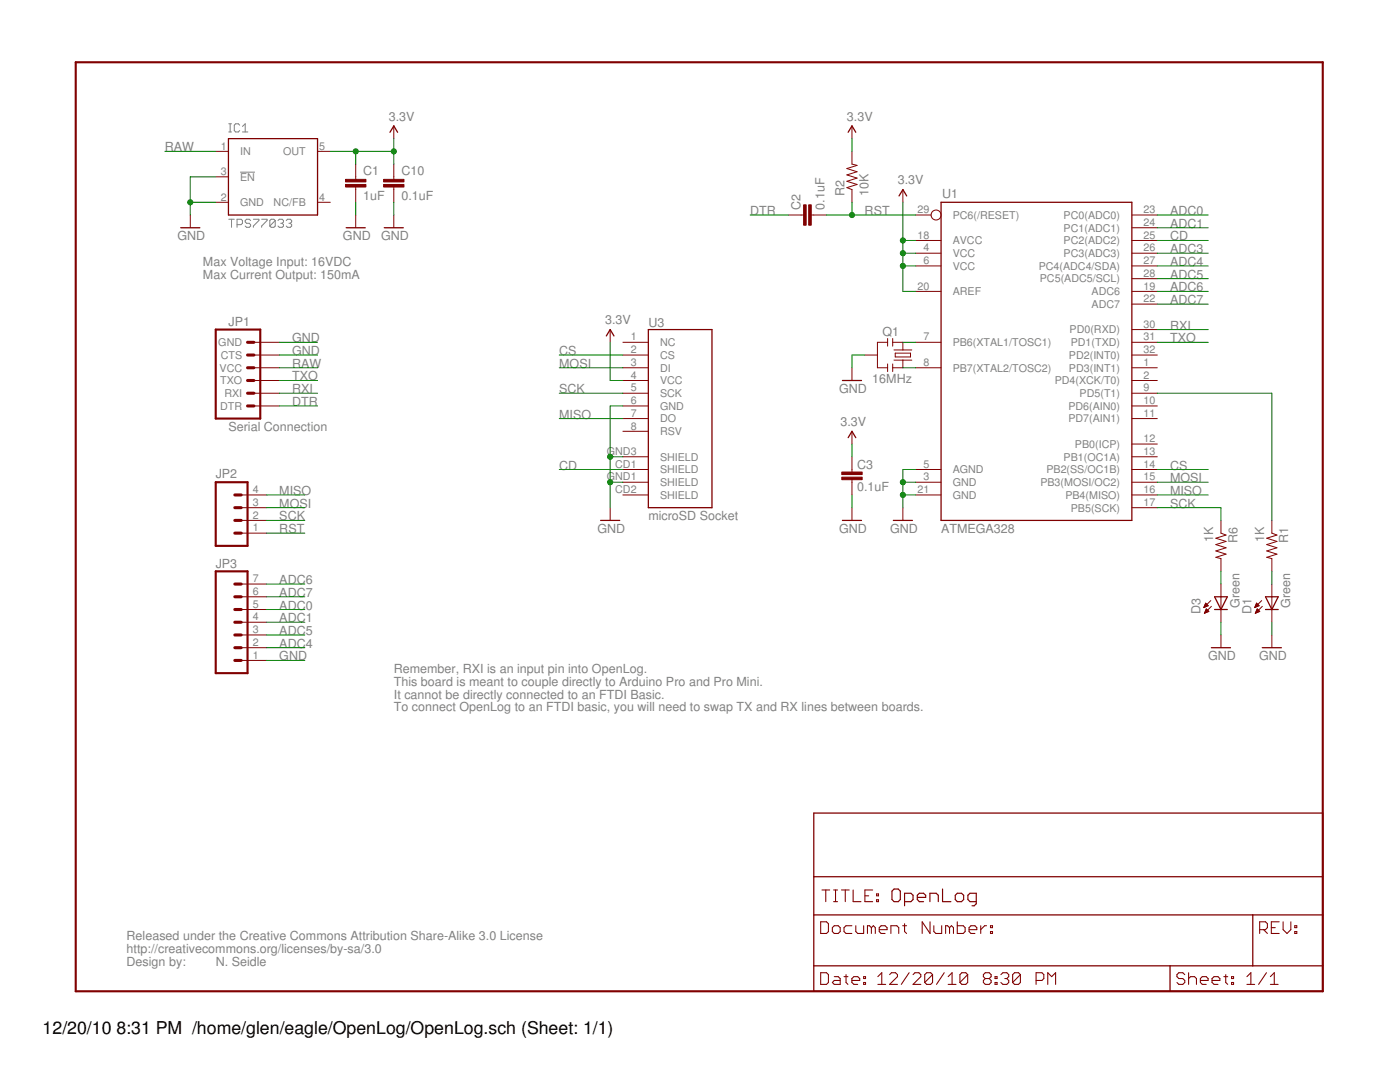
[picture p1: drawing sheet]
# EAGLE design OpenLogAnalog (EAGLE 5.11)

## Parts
C1  1uF  CAP0402-CAP  [0402-CAP]
C2  0.1uF  CAP0402-CAP  [0402-CAP]
C3  0.1uF  CAP0402-CAP  [0402-CAP]
C10  0.1uF  CAP0402-CAP  [0402-CAP]
D1  Green  LED0603  [LED-0603]
D3  Green  LED0603  [LED-0603]
IC1  TPS77033  [SOT23-DBV]
JP1  Serial Connection  ARDUINO_SERIAL_PROGRAMPTH  [1X06]
JP2  M04PTH  [1X04]
JP3  M07  [1X07]
Q1  16MHz  RESONATORSMD  [RESONATOR-SMD]
R1  1K  RESISTOR0402-RES  [0402-RES]
R2  10K  RESISTOR0402-RES  [0402-RES]
R6  1K  RESISTOR0402-RES  [0402-RES]
U1  ATMEGA328  ATMEGA168  [TQFP32-08]
U3  microSD Socket  USD-SOCKETNEW  [MICRO-SD-SOCKET-PP]
U$2  CREATIVE_COMMONS  [CREATIVE_COMMONS]

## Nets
3.3V: C1.1 C3.2 C10.1 IC1.5(OUT) R2.2 U1.4(VCC) U1.6(VCC) U1.18(AVCC) U1.20(AREF) U3.4(VCC)
ADC0: JP3.5 U1.23(PC0(ADC0))
ADC1: JP3.4 U1.24(PC1(ADC1))
ADC3: U1.26(PC3(ADC3))
ADC4: JP3.2 U1.27(PC4(ADC4/SDA))
ADC5: JP3.3 U1.28(PC5(ADC5/SCL))
ADC6: JP3.7 U1.19(ADC6)
ADC7: JP3.6 U1.22(ADC7)
CD: U1.25(PC2(ADC2)) U3.CD1(SHIELD)
CS: U1.14(PB2(SS/OC1B)) U3.2(CS)
DTR: C2.2 JP1.1(DTR)
GND [vcc]: C1.2 C3.1 C10.2 D1.C D3.C IC1.2(GND) IC1.3(!EN) JP1.5(CTS) JP1.6(GND) JP3.1 Q1.2 U1.3(GND) U1.5(AGND) U1.21(GND) U3.6(GND) U3.GND1(SHIELD) U3.GND3(SHIELD)
MISO: JP2.4 U1.16(PB4(MISO)) U3.7(DO)
MOSI: JP2.3 U1.15(PB3(MOSI/OC2)) U3.3(DI)
N$1: Q1.1 U1.8(PB7(XTAL2/TOSC2))
N$2: Q1.3 U1.7(PB6(XTAL1/TOSC1))
N$3: D1.A R1.2
N$4: R1.1 U1.9(PD5(T1))
N$7: D3.A R6.2
RAW [vcc]: IC1.1(IN) JP1.4(VCC)
RST: C2.1 JP2.1 R2.1 U1.29(PC6(/RESET))
RXI: JP1.2(RXI) U1.30(PD0(RXD))
SCK: JP2.2 R6.1 U1.17(PB5(SCK)) U3.5(SCK)
TXO: JP1.3(TXO) U1.31(PD1(TXD))
Unconnected: IC1.4(NC/FB) U1.1(PD3(INT1)) U1.2(PD4(XCK/T0)) U1.10(PD6(AIN0)) U1.11(PD7(AIN1)) U1.12(PB0(ICP)) U1.13(PB1(OC1A)) U1.32(PD2(INT0)) U3.1(NC) U3.8(RSV) U3.CD2(SHIELD)

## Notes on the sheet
- Max Voltage Input: 16VDC
- Max Current Output: 150mA
- Remember, RXI is an input pin into OpenLog.
- This board is meant to couple directly to Arduino Pro and Pro Mini.
- It cannot be directly connected to an FTDI Basic.
- To connect OpenLog to an FTDI basic, you will need to swap TX and RX lines between boards.
- N. Seidle
